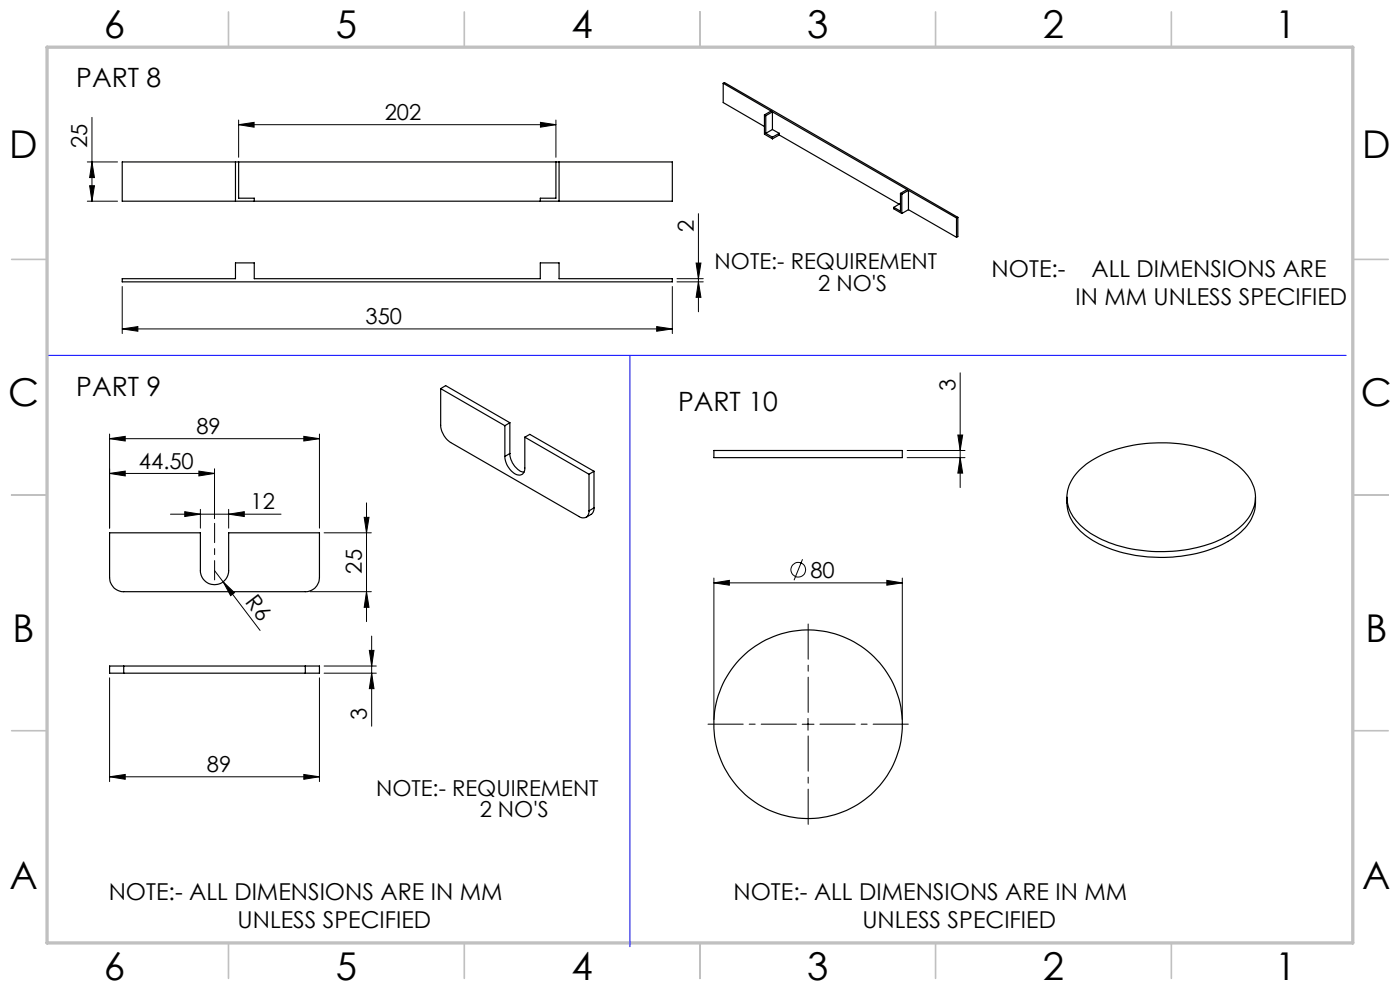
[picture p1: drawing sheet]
<svg xmlns="http://www.w3.org/2000/svg" width="297mm" height="210mm" viewBox="0 0 297 210" stroke-linecap="round" stroke-linejoin="round" font-family="sans-serif">
<g fill="none" stroke="#000" stroke-width=".21">
<path d="M18.5 34.4h6.4M19 39.4h1l-.5 3.3zM19.5 24.9v17.8M19.5 34.4l.5 3.3h-1zM50.6 26.4l3.3-.4v1zM50.6 25.5v7.9M50.6 26.4h67.3M114.7 26l3.2 .4-3.2 .6zM117.9 25.5v7.9M18.5 42.7h6.4M143.6 59.8h5.6M143.6 59.1h5.6"/>
<path d="M147.7 55.8h1l-.5 3.3zM148.2 59.8l.5 3.3h-1zM148.2 45.3v20.8M25.9 69.8l3.3-.5v1zM25.9 60.8v10M25.9 69.8h116.7M139.3 69.3l3.3 .5-3.3 .5zM142.6 60.8v10M203.7 79.1v24.3M23.2 93.1l3.4-.5v.9zM23.2 92.1v19.9M23.2 93.1h44.6"/>
<path d="M42.2 99.9l3.3 .5-3.3 .6zM45.5 99.4v10.6M64.5 92.6l3.3 .5-3.3 .4zM67.8 92.1v19.9M192.4 95.6h12.3M192.4 97.1h12.3M203.2 92.3h1l-.5 3.3zM203.7 97.1l.5 3.3h-1zM23.2 100.4l3.4-.5v1.1zM23.2 100.4h22.3M36.2 109.1h23.4M39.2 108.5l3.3 .6-3.3 .5z"/>
<path d="M42.5 108v4M48.5 109.1l3.3-.6v1.1zM48.5 108v4M68.8 113h10M77.3 109.7h1l-.5 3.3zM77.8 106.7v25.2M170.3 118.6l-1.8 4.5M45.5 121l1.8 2.4M47.3 123.4l2.4 2.3-.8 .7zM47.3 123.4l7.9 10.3M65.8 125.5h13M77.8 125.5l.5 3.3h-1z"/>
<path d="M78.4 138h.9l-.5 3.3zM78.8 134.9v19.1M151.4 123.6l3.3-.5v1zM151.4 122.6v30M151.4 123.6h40M188.1 123.1l3.3 .5-3.3 .5zM191.4 122.6v30M23.2 143.8v22M67.8 143.8v22M68.8 141.3h11M68.8 142.8h11M78.8 142.8l.5 3.3h-.9z"/>
<path d="M170.2 153.6h2.5M171.4 152.4v2.5M23.2 164.8l3.4-.5v1zM23.2 164.8h44.6M64.5 164.3l3.3 .5-3.3 .5z"/>
<circle cx="169.4" cy="120.8" r="1.55"/>
</g>
<path d="M45.5 123v-12" fill="none" stroke="#000" stroke-width=".21" stroke-dasharray="15.2 1.3 1.3 1.3" stroke-dashoffset="11.1"/>
<path d="M168.9 153.6h-18.7M171.4 151.1v-18.7M171.4 156.1v18.8M173.9 153.6h18.8" fill="none" stroke="#000" stroke-width=".21" stroke-dasharray="15.2 1.3 1.3 1.3" stroke-dashoffset="7.8"/>
<g fill="none" stroke="#c0c0c0" stroke-width=".35">
<path d="M48.5 2.5v7.5M98.5 2.5v7.5M148.5 2.5v7.5M198.5 2.5v7.5M248.5 2.5v7.5M2.5 55h7.5M287 55h7.5M2.5 105h7.5M287 105h7.5M2.5 155h7.5M287 155h7.5M48.5 200v7.5"/>
<path d="M98.5 200v7.5M148.5 200v7.5M198.5 200v7.5M248.5 200v7.5"/>
</g>
<path d="M10 10h277v190h-277z" fill="none" stroke="#c0c0c0" stroke-width=".7"/>
<path d="M10.3 75.4h275.3M133.6 75.4v125.4" fill="none" stroke="#00f" stroke-width=".21"/>
<g fill="#000">
<path d="M47.3 123.4l2.4 2.3-.8 .7z"/>
<path d="M19.5 34.4l.5 3.3h-1zM19 39.4h1l-.5 3.3zM78.4 138h.9l-.5 3.3zM78.8 142.8l.5 3.3h-.9zM203.2 92.3h1l-.5 3.3zM203.7 97.1l.5 3.3h-1z"/>
<path d="M50.6 26.4l3.3-.4v1zM114.7 26l3.2 .4-3.2 .6zM25.9 69.8l3.3-.5v1zM139.3 69.3l3.3 .5-3.3 .5zM23.2 93.1l3.4-.5v.9zM64.5 92.6l3.3 .5-3.3 .4zM23.2 164.8l3.4-.5v1zM64.5 164.3l3.3 .5-3.3 .5zM151.4 123.6l3.3-.5v1zM188.1 123.1l3.3 .5-3.3 .5z"/>
<path d="M148.2 59.8l.5 3.3h-1zM147.7 55.8h1l-.5 3.3z"/>
<path d="M39.2 108.5l3.3 .6-3.3 .5zM48.5 109.1l3.3-.6v1.1z"/>
<path d="M42.2 99.9l3.3 .5-3.3 .6zM23.2 100.4l3.4-.5v1.1z"/>
<path d="M77.8 125.5l.5 3.3h-1zM77.3 109.7h1l-.5 3.3z"/>
</g>
<g fill="none" stroke="#000" stroke-width=".25">
<path d="M153.4 17.7l10.2 5.9-1.4 .8M153.4 17.7l.3-.2 49.5 28.6M153.4 17.7v4.1l8.8 5M25.9 34.4h116.7v8.3h-116.7zM50 34.4v8.3M50.6 34.4v7.6h3.3v.7M117.9 34.4v7.6h-3.3v.7M118.6 34.4v8.3M162.2 24.4l.3 .1M162.2 24.4v4.1l1.7 .9M162.5 24.5v3.8M162.5 28.3l1.4 .8"/>
<path d="M163.9 23.7l28.5 16.5-1.4 .8M163.9 23.7l-1.4 .8M163.9 27.5l1.4 .8M163.9 23.7v3.8M163.9 29.1v.3M163.9 27.5l-1.4 .8M165.3 28.3v.3M165.3 28.6l25.4 14.7M165.3 28.3l-1.4 .8M165.3 28.6l-1.4 .8M25.9 59.1h24.1v-3.3h3.9v3.3h60.7v-3.3h4v3.3h24v.7h-116.7zM189.6 44v.3l1.7 1"/>
<path d="M191 41l.3 .2M191 41v3.8l-1.4-.8M191 43.1l-1.4 .9M191.3 41.2v4.1M192.7 40.4l10.2 5.8M192.7 40.4l-1.4 .8M192.7 44.5l10.2 5.8M192.7 40.4v4.1M192.7 44.5l-1.4 .8M202.9 46.2v4.1M203.2 46.1l-.3 .1M203.2 46.1v4.1l-.3 .1"/>
<path d="M93.5 82.4v7.8a4.9 4.9 0 0 0 2.1 3.7l27.2 15.7a1.28 1.28 0 0 0 1.5 .1 1.28 1.28 0 0 0 .7-1.3M93.5 82.4l13.6 7.9M93.5 82.4l1-.6 13.7 7.9M107.1 90.3v6.5M108.2 96.2a4.3 4.3 0 0 0 3 4M108.2 89.7l-1.1 .6M108.2 96.2l-1.1 .6M108.2 89.7v6.5M111.3 92.7v6.6a1.33 1.33 0 0 1-.7 1.4 1.33 1.33 0 0 1-1.6-.3l-.6-.6a4.5 4.5 0 0 1-1.3-3M111.3 92.7l13.7 7.9M111.3 92.7l1.1-.6 13.6 7.9M126 100l-1 .6"/>
<path d="M126 100v7.7M151.4 95.6h40v1.5h-40zM229 99.7a23.2 23.2 0 0 1 14-5.6 29.5 29.5 0 0 1 18.4 3.8 9.7 9.7 0 0 1 4.9 7.4 9.3 9.3 0 0 1-4.6 7.6 29 29 0 0 1-18.2 4 23.7 23.7 0 0 1-14.3-5.5 7.5 7.5 0 0 1-1.4-10.3zM23.2 113h19.3v8a3 3 0 0 0 3 3 3 3 0 0 0 3-3v-8h19.3v9.5a3 3 0 0 1-3 3h-38.6a2.94 2.94 0 0 1-3-3zM125 100.6v7.8M126 107.7a1.53 1.53 0 0 1-.6 1.4l-1.1 .6M126 107.7l-1 .7M226.3 105.5a8.8 8.8 0 0 0 3.9 8 27.4 27.4 0 0 0 17.7 4.7 25.2 25.2 0 0 0 15.3-5.3 8.7 8.7 0 0 0 3.1-7.4M26.2 141.3h-3v1.5h3M26.2 141.3v1.5M26.2 141.3h38.6M26.2 142.8h38.6"/>
<path d="M64.8 141.3h3v1.5h-3M64.8 141.3v1.5"/>
<circle cx="171.4" cy="153.6" r="20"/>
</g>
<g font-size="8.1">
<text x="22" y="8">6</text>
<text x="71.2" y="8">5</text>
<text x="121.2" y="8">4</text>
<text x="171.3" y="8">3</text>
<text x="221.3" y="8">2</text>
<text x="270.5" y="8">1</text>
<text x="2" y="33.6">D</text>
<text x="289" y="33.6">D</text>
<text x="1.7" y="86.1">C</text>
<text x="288.7" y="86.1">C</text>
<text x="2.7" y="136.1">B</text>
<text x="289.7" y="136.1">B</text>
<text x="2" y="188.6">A</text>
<text x="289" y="188.6">A</text>
<text x="22" y="208">6</text>
<text x="71.2" y="208">5</text>
<text x="121.2" y="208">4</text>
<text x="171.3" y="208">3</text>
<text x="221.3" y="208">2</text>
<text x="270.5" y="208">1</text>
</g>
<g font-size="5.6">
<text x="16.2" y="18.5">PART 8</text>
<text x="16.2" y="84.1">PART 9</text>
<text x="143.8" y="87.1">PART 10</text>
</g>
<g font-size="4.9">
<text x="210.4" y="58.9">NOTE:-</text>
<text x="231.5" y="58.9">ALL DIMENSIONS ARE</text>
<text x="228.1" y="64.8">IN MM UNLESS SPECIFIED</text>
<text x="23.1" y="190.9">NOTE:- ALL DIMENSIONS ARE IN MM</text>
<text x="155.6" y="190.9">NOTE:- ALL DIMENSIONS ARE IN MM</text>
<text x="50.4" y="196.8">UNLESS SPECIFIED</text>
<text x="182.9" y="196.8">UNLESS SPECIFIED</text>
</g>
<g font-size="4.7">
<text x="81.6" y="25.4">202</text>
<text x="18.5" y="31.3" transform="rotate(-90 18.5 31.3)">25</text>
<text x="147.2" y="49.2" transform="rotate(-90 147.2 49.2)">2</text>
<text x="151.6" y="57.1">NOTE:- REQUIREMENT</text>
<text x="173.6" y="61.6">2 NO'S</text>
<text x="77.6" y="68.7">350</text>
<text x="202.7" y="82.9" transform="rotate(-90 202.7 82.9)">3</text>
<text x="41.7" y="92">89</text>
<text x="29.5" y="99.4">44.50</text>
<text x="53.2" y="108">12</text>
<text x="76.8" y="121.7" transform="rotate(-90 76.8 121.7)">25</text>
<text x="171.9" y="122.5">80</text>
<text x="51.9" y="127.8" transform="rotate(53 51.9 127.8)">R6</text>
<text x="77.9" y="152.8" transform="rotate(-90 77.9 152.8)">3</text>
<text x="43.9" y="163.7">89</text>
<text x="79.8" y="168.8">NOTE:- REQUIREMENT</text>
<text x="101.8" y="173.3">2 NO'S</text>
</g>
</svg>
